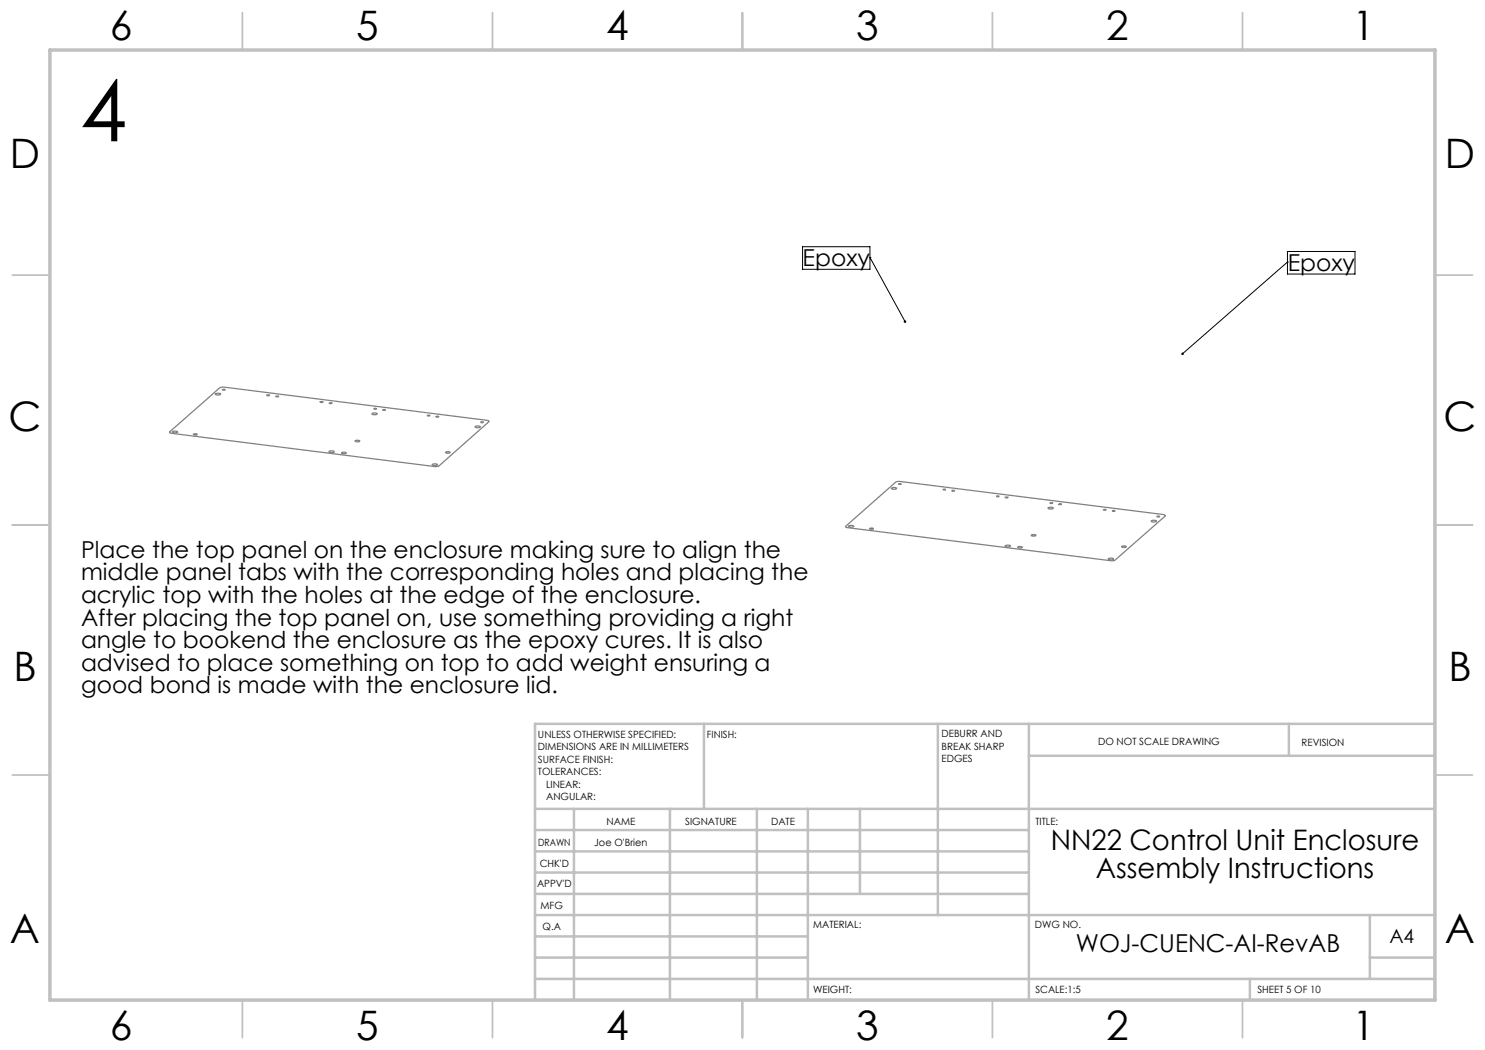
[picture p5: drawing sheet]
<svg xmlns="http://www.w3.org/2000/svg" width="297mm" height="210mm" viewBox="0 0 297 210" stroke-linecap="round" stroke-linejoin="round" font-family="sans-serif">
<g fill="none" stroke="#808080" stroke-width=".25">
<path d="M43.1 78.8a.8 .8 0 0 1 1 .1 .83 .83 0 0 1-1-.1zM44.5 77.9l.4-.1 .1 .2zM53.4 79h.5l-.1 .2zM55.2 79.3l.3-.1 .2 .1zM33.8 86.5l10.2-9 .6-.1 53 6.7 .3 .2-10.2 9h-.6l-53-6.7zM34.5 86.4a.83 .83 0 0 1 1 .1 .8 .8 0 0 1-1-.1zM38.7 86.8l.4-.1 .3 .2-.4 .1zM64.1 80.4h.5zM65.8 90.3l.7-.1 .3 .1a.73 .73 0 0 1-1 .1zM65.9 80.6l.5 .1h-.3zM68.4 90.5h.8a.56 .56 0 0 1-.9 0zM71 88.2l.4-.2 .5 .2a.56 .56 0 0 1-.9 0z"/>
<path d="M74.4 82.7l.5-.1 .5 .1a.75 .75 0 0 1-1 .1zM74.8 81.7l.5 .1h-.4zM76.6 81.9l.5 .1-.3 .1zM85.5 83.1h.5l-.2 .1zM86.5 92.9l.3-.1 .7 .1a.62 .62 0 0 1-1 0zM87.2 83.3l.6 .1zM89.1 90.5a.6 .6 0 0 1 .9 0l-.5 .2zM95.1 85.3l.6-.1 .4 .1a.72 .72 0 0 1-1.1 0zM96.2 84.4h.5l-.3 .2zM178.3 97.6l.3-.1 .7 .1a.62 .62 0 0 1-1 0zM179.7 96.8h.5l-.3 .1zM188.6 97.9h.6l-.5 .1z"/>
<path d="M190.4 98.1l.5 .1zM199.3 99.2l.5 .1-.3 .1zM201.1 99.5l.5-.1-.1 .2zM169.1 105.3l10.1-9h.6l53.1 6.6 .2 .2-10.2 9-.5 .1-53.1-6.7zM169.7 105.3a.81 .81 0 0 1 1 0l-.6 .1zM173.9 105.7h.8a.5 .5 0 0 1-.8 0zM201 109.2a.88 .88 0 0 1 1.1 0l-.7 .2zM203.6 109.4a.58 .58 0 0 1 .8 .1l-.6 .1zM206.3 107a.58 .58 0 0 1 .9 .1l-.5 .1zM209.6 101.6a.75 .75 0 0 1 1 .1 .78 .78 0 0 1-1-.1zM210 100.6h.5l-.4 .1zM211.8 100.8l.5 .1h-.4z"/>
<path d="M220.7 101.9l.5 .1-.4 .1zM221.7 111.8a.74 .74 0 0 1 1 .1l-.8 .1zM222.5 102.1l.5 .1-.4 .1zM224.3 109.3a.65 .65 0 0 1 .9 .1l-.6 .1zM230.3 104.1l1 .1a.64 .64 0 0 1-1 0zM231.4 103.2h.4l.1 .2h-.4z"/>
</g>
<g fill="none" stroke="#c0c0c0" stroke-width=".35">
<path d="M48.5 2.5v7.5M98.5 2.5v7.5M148.5 2.5v7.5M198.5 2.5v7.5M248.5 2.5v7.5M2.5 55h7.5M287 55h7.5M2.5 105h7.5M287 105h7.5M2.5 155h7.5M287 155h7.5M48.5 200v7.5"/>
<path d="M98.5 200v7.5M148.5 200v7.5M198.5 200v7.5M248.5 200v7.5"/>
</g>
<g fill="none" stroke="#c0c0c0" stroke-width=".5">
<path d="M140.8 144.8v17M187.6 144.8v38.2M205.8 144.8v55.2M205.8 151.2h81.2M257.8 144.8v6.4M287 144.8h-180v55.2M107 161.8h180M107 178.8h98.8M107 174.5h98.8M107 170.3h98.8M107 166h98.8M114.8 161.8v38.2"/>
<path d="M134 161.8v38.2M151.4 161.8v38.2M161.6 161.8v38.2M172 161.8v17M107 195.8h180M107 191.5h54.6M107 187.3h54.6M107 183h180M250 195.8v4.2M274 191.5h13M274 183v12.8"/>
</g>
<path d="M10 10h277v190h-277z" fill="none" stroke="#c0c0c0" stroke-width=".7"/>
<path d="M160.5 49.3h13.5v4.6h-13.5zM174 51.5h.1M174 51.5l7 12.8M257.5 52.4h.1M257.5 50.3h13.5v4.5h-13.5zM257.5 52.4l-21 18.4" fill="none" stroke="#000" stroke-width=".2"/>
<path d="M236.4 70.5l-.1 .4 .2-.1-.2 .1a.25 .25 0 0 0 .4 0 .25 .25 0 0 0 0-.3 .25 .25 0 0 0-.3-.1zM180.8 64.1v.4h.3l-.1-.2 .1 .2a.27 .27 0 0 0 .1-.3 .27 .27 0 0 0-.4-.1z" fill="#000"/>
<text font-size="16.9" x="16" y="28.3">4</text>
<g font-size="8.1">
<text x="22" y="8">6</text>
<text x="71.2" y="8">5</text>
<text x="121.2" y="8">4</text>
<text x="171.3" y="8">3</text>
<text x="221.3" y="8">2</text>
<text x="270.5" y="8">1</text>
<text x="2" y="33.6">D</text>
<text x="289" y="33.6">D</text>
<text x="1.7" y="86.1">C</text>
<text x="288.7" y="86.1">C</text>
<text x="2.7" y="136.1">B</text>
<text x="289.7" y="136.1">B</text>
<text x="2" y="188.6">A</text>
<text x="289" y="188.6">A</text>
<text x="22" y="208">6</text>
<text x="71.2" y="208">5</text>
<text x="121.2" y="208">4</text>
<text x="171.3" y="208">3</text>
<text x="221.3" y="208">2</text>
<text x="270.5" y="208">1</text>
</g>
<g font-size="5.6">
<text x="210.1" y="169.9">NN22 Control Unit Enclosure</text>
<text x="219.2" y="175.6">Assembly Instructions</text>
</g>
<text font-size="4.9" x="215.2" y="190.3">WOJ-CUENC-AI-RevAB</text>
<g font-size="4.7">
<text x="160.5" y="53.2">Epoxy</text>
<text x="257.5" y="54.2">Epoxy</text>
<text x="16.2" y="111.5">Place the top panel on the enclosure making sure to align the</text>
<text x="16.2" y="116.1">middle panel tabs with the corresponding holes and placing the</text>
<text x="16.2" y="120.6">acrylic top with the holes at the edge of the enclosure.</text>
<text x="16.2" y="125.1">After placing the top panel on, use something providing a right</text>
<text x="16.2" y="129.6">angle to bookend the enclosure as the epoxy cures. It is also</text>
<text x="16.2" y="134.2">advised to place something on top to add weight ensuring a</text>
<text x="16.2" y="138.7">good bond is made with the enclosure lid.</text>
</g>
<text font-size="3.9" x="277.9" y="188.5">A4</text>
<g font-size="2">
<text x="107.6" y="147.6">UNLESS OTHERWISE SPECIFIED:</text>
<text x="141.4" y="147.6">FINISH:</text>
<text x="188.3" y="147.5">DEBURR AND</text>
<text x="188.3" y="150">BREAK SHARP</text>
<text x="219.6" y="149">DO NOT SCALE DRAWING</text>
<text x="260.3" y="149.2">REVISION</text>
<text x="107.6" y="150.1">DIMENSIONS ARE IN MILLIMETERS</text>
<text x="107.6" y="152.6">SURFACE FINISH:</text>
<text x="107.6" y="155.1">TOLERANCES:</text>
<text x="188.3" y="152.5">EDGES</text>
<text x="109.2" y="157.6">LINEAR:</text>
<text x="109.2" y="160.1">ANGULAR:</text>
<text x="121.3" y="165">NAME</text>
<text x="137" y="164.9">SIGNATURE</text>
<text x="154.2" y="164.9">DATE</text>
<text x="207.1" y="164.9">TITLE:</text>
<text x="107.6" y="169.1">DRAWN</text>
<text x="107.9" y="173.3">CHK'D</text>
<text x="118.9" y="169.1">Joe O'Brien</text>
<text x="107.4" y="177.4">APPV'D</text>
<text x="108.1" y="181.8">MFG</text>
<text x="108.5" y="186">Q.A</text>
<text x="162.6" y="185.5">MATERIAL:</text>
<text x="207" y="185.5">DWG NO.</text>
<text x="162.6" y="198.5">WEIGHT:</text>
<text x="207.1" y="198.6">SCALE:1:5</text>
<text x="251.5" y="198.6">SHEET 5 OF 10</text>
</g>
</svg>
